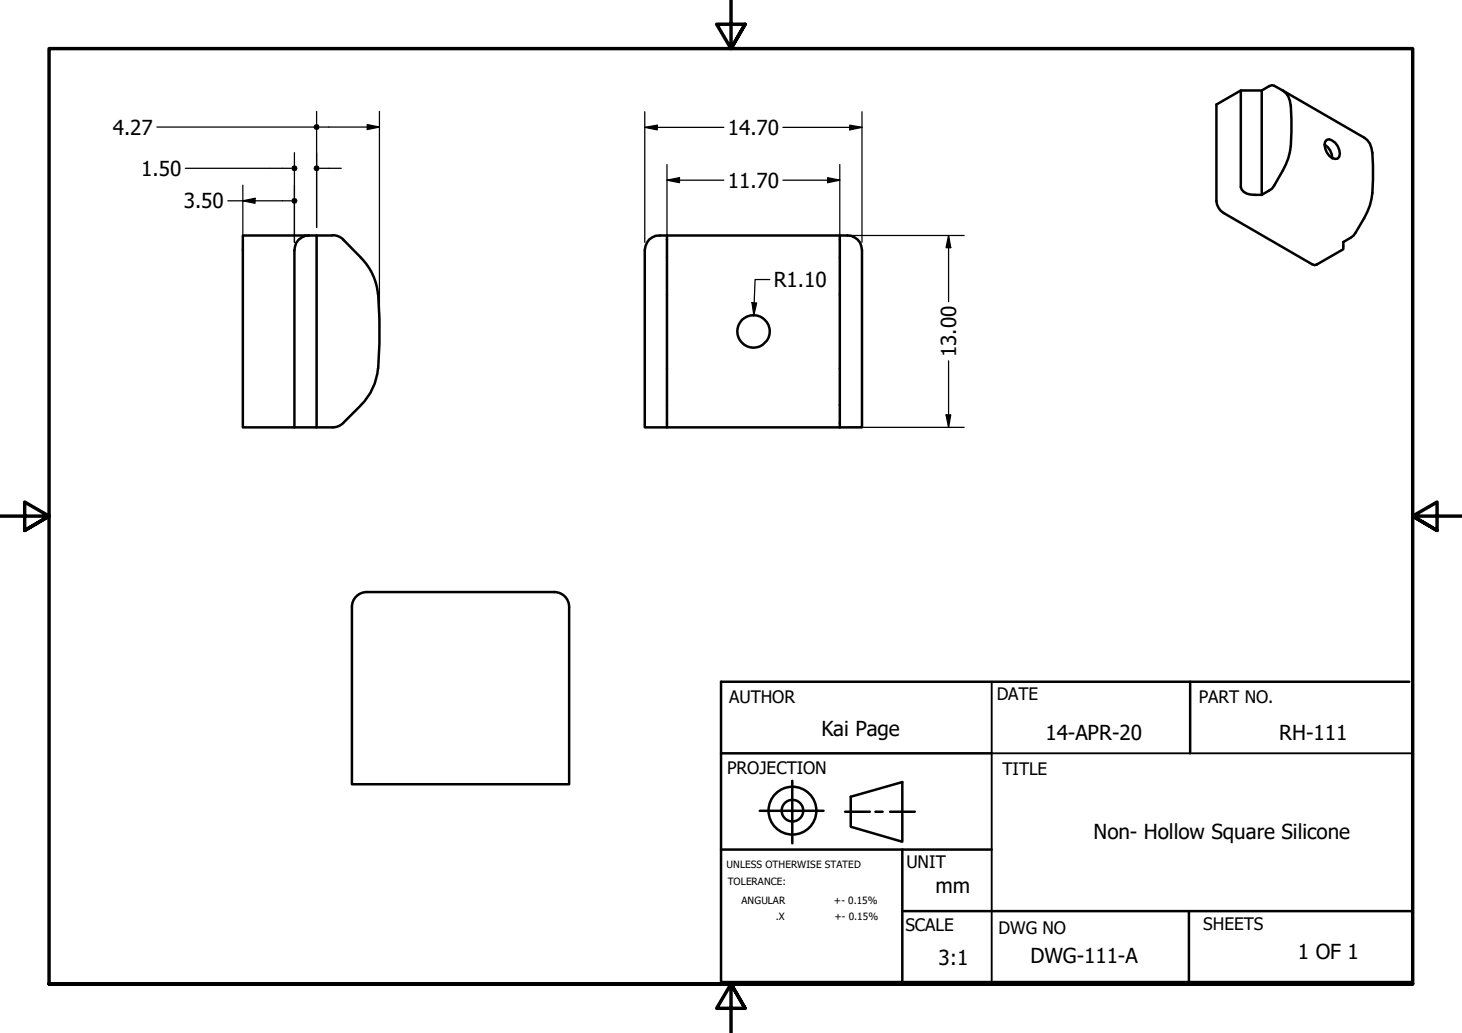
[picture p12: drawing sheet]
<svg xmlns="http://www.w3.org/2000/svg" width="297mm" height="210mm" viewBox="0 0 297 210" stroke-linecap="round" stroke-linejoin="round" font-family="sans-serif">
<!-- layer: Visible (ANSI) -->
<g fill="none" stroke="#000" stroke-width=".51">
<path d="M252.1 18.4l-5 2.8v19.7a3.1 3.1 0 0 0 1.5 2.4l18.5 10.6 .4-.1 5.4-3.2v-1.4l2.1-1.3a17.5 17.5 0 0 0 4-11.5v-2.6a7 7 0 0 0-1.2-5.3l-.6-.5-16.6-9.6M256.3 18.4h-4.2v19.6a2.08 2.08 0 0 0 2 1.5l2.2 .1M260.6 18.4l-2.2-1.1-2.1 1.1v21.2M260.6 18.4a3.7 3.7 0 0 1 1.7 3.1 45.8 45.8 0 0 1-.2 9.4 20.3 20.3 0 0 1-3.7 7.4l-2.1 1.3M269.1 29.4a3.4 3.4 0 0 1 1.6 2.8M269.6 28.4l.5-.1a3 3 0 0 1 2 3.5l-.3 .4a2.59 2.59 0 0 1-2.6-3.4zM62.8 47.9h-13.5v38.9h10.5M62.8 47.9a2.93 2.93 0 0 0-3 2.9v36h4.5M62.8 47.9h1.5M67.6 47.9h-3.3v38.9h3.3M67.6 47.8l.9 .1 .9 .5 3.9 4a12 12 0 0 1 3.5 7.4M76.8 59.9l.3 4.9v5l-.3 5"/>
<path d="M135.5 47.9v38.9h35.1M170.6 47.9v38.9M76.8 74.9a12 12 0 0 1-3.5 7.4l-3.9 4-.9 .4-.9 .1M135.5 86.8h-4.5v-36a2.93 2.93 0 0 1 3-2.9h38.1a2.93 2.93 0 0 1 3 2.9v36h-4.5M71.5 123.4v36h44.1v-36M74.5 120.3a3 3 0 0 0-3 3M74.5 120.3h38.1M112.6 120.3a3 3 0 0 1 3 3"/>
<circle cx="153.1" cy="67.3" r="3.3"/>
</g>
<!-- layer: Border (ANSI) -->
<path d="M148.5 -.1v10l-2.9-5h5.8l-2.9 5 2.9-5M0 104.9h10l-5-2.9v5.8l5-2.9-5 2.9M297 104.9h-10l5-2.9v5.8l-5-2.9 5 2.9M10 199.9v-190h277v190h-277h277M151.4 204.9l-2.9-5 2.9 5h-5.8l2.9-5v10" fill="none" stroke="#000" stroke-width=".7"/>
<!-- layer: Title (ANSI) -->
<g fill="none" stroke="#000" stroke-width=".51">
<path d="M241.8 138.5v14.6M286.3 138.5h-139.8v61.1h140.5M146.5 153.1h55M161 158.7v12.7M146.5 172.6h55M154.4 164.8h12.9M171.7 164.9h5M172.8 161.9l10.5-3v12.1l-10.5-3zM177.9 164.9h1.4M180.8 164.9h5.1M183.3 172.6v27.3M183.3 185.1h103.5"/>
<path d="M241.6 185.1v14.8"/>
<circle cx="161" cy="164.7" r="4.9"/>
<circle cx="161" cy="164.7" r="2.19"/>
</g>
<path d="M201.5 138.5v61.1M201.5 153.1h85.3M139.3 199.9h147.5" fill="none" stroke="#000" stroke-width=".38"/>
<!-- layer: Dimension (ANSI) -->
<g fill="none" stroke="#000" stroke-width=".25">
<path d="M31.9 25.8h32.4M37.7 34.2h21.5M49.3 37.6v11.6M59.8 31v18.2M64.3 22.6v23.6M65 34.2h4.3M65 25.8h12.1M74.6 25.3l2.5 .5-2.5 .5zM77.1 22.6v43.1M131 25.9l2.5-.5v1zM131 25.9h16.1M131 22.7v26.5"/>
<path d="M135.5 36.6l2.5-.5v1zM135.5 36.6h11.6M135.5 33.4v24.8M159.1 25.9h16M159.1 36.6h11.5M168.1 36.1l2.5 .5-2.5 .5zM170.6 33.4v24.8M172.7 25.4l2.4 .5-2.4 .5zM175.1 22.7v26.5M46.3 40.8h12.9M49.3 40.8l2.5-.5v1zM156.4 56.8h-3l-.2 7.2"/>
<path d="M172.2 47.9h23.7M192.7 47.9l.5 2.4h-1zM192.7 47.9v13.4M152.8 61.5l.9 .1-.5 2.4zM192.7 73.3v13.5M172.2 86.8h23.7M192.2 84.3h1l-.5 2.5z"/>
</g>
<g fill="#000">
<path d="M74.6 25.3l2.5 .5-2.5 .5z" fill-rule="evenodd"/>
<path d="M131 25.9l2.5-.5v1z" fill-rule="evenodd"/>
<path d="M135.5 36.6l2.5-.5v1z" fill-rule="evenodd"/>
<path d="M168.1 36.1l2.5 .5-2.5 .5z" fill-rule="evenodd"/>
<path d="M172.7 25.4l2.4 .5-2.4 .5z" fill-rule="evenodd"/>
<path d="M49.3 40.8l2.5-.5v1z" fill-rule="evenodd"/>
<path d="M192.7 47.9l.5 2.4h-1z" fill-rule="evenodd"/>
<path d="M152.8 61.5l.9 .1-.5 2.4z" fill-rule="evenodd"/>
<path d="M192.2 84.3h1l-.5 2.5z" fill-rule="evenodd"/>
<circle cx="59.8" cy="34.2" r=".63"/>
<circle cx="64.3" cy="34.2" r=".63"/>
<circle cx="64.3" cy="25.8" r=".63"/>
<circle cx="59.8" cy="40.8" r=".62"/>
</g>
<g font-size="4.2">
<text x="22.9" y="27.4">4.27</text>
<text x="147.9" y="27.4">14.70</text>
<text x="28.7" y="35.7">1.50</text>
<text x="147.9" y="38.1">11.70</text>
<text x="37.3" y="42.3">3.50</text>
<text x="157.2" y="58.3">R1.10</text>
<text x="194.2" y="72.6" transform="rotate(-90 194.2 72.6)">13.00</text>
<text x="166.9" y="149.5">Kai Page</text>
<text x="212.4" y="150.3">14-APR-20</text>
<text x="259.9" y="150.5">RH-111</text>
<text x="222.2" y="170.4">Non- Hollow Square Silicone</text>
<text x="190.1" y="181.5">mm</text>
<text x="190.7" y="196.2">3:1</text>
<text x="209.4" y="195.7">DWG-111-A</text>
<text x="263.7" y="194.9">1 OF 1</text>
</g>
<g font-size="3.5">
<text x="148.1" y="142.8">AUTHOR</text>
<text x="202.5" y="142.2">DATE</text>
<text x="243.6" y="142.8">PART NO.</text>
<text x="147.8" y="157.2">PROJECTION</text>
<text x="203.7" y="157.5">TITLE</text>
<text x="184.1" y="176.4">UNIT</text>
<text x="184" y="189.3">SCALE</text>
<text x="202.9" y="189.7">DWG NO</text>
<text x="244.5" y="188.9">SHEETS</text>
</g>
<g font-size="2">
<text x="147.6" y="176.4">UNLESS OTHERWISE STATED</text>
<text x="147.9" y="179.9">TOLERANCE:</text>
<text x="150.7" y="183.6">ANGULAR</text>
<text x="169.4" y="183.7">+- 0.15%</text>
<text x="157.6" y="187">.X</text>
<text x="169.5" y="187">+- 0.15%</text>
</g>
</svg>
